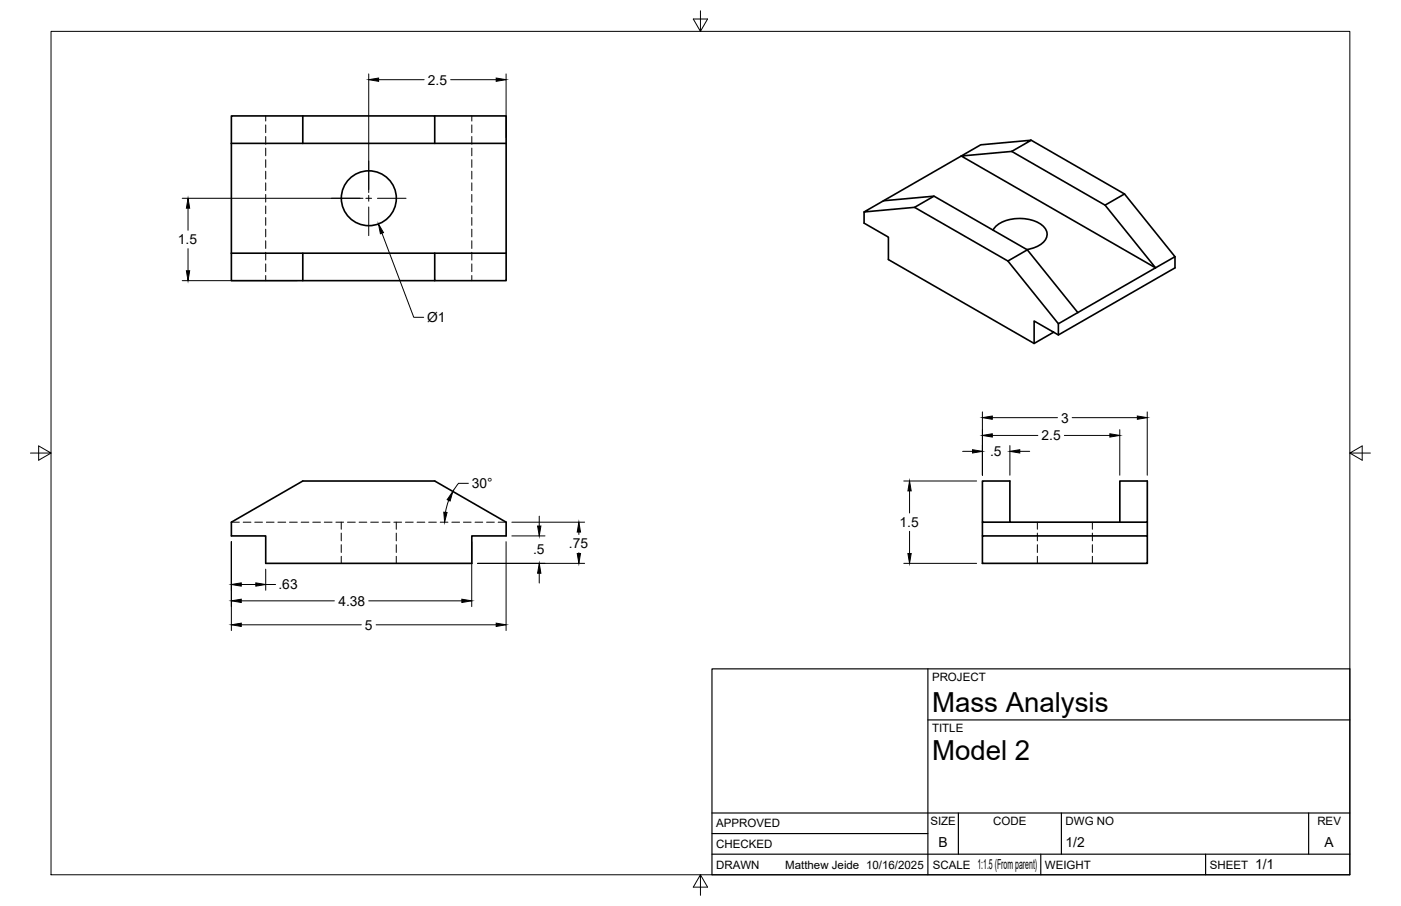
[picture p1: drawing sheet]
<svg xmlns="http://www.w3.org/2000/svg" width="432mm" height="279mm" viewBox="0 0 432 279" stroke-linecap="round" stroke-linejoin="round" font-family="sans-serif">
<!-- layer: Hidden -->
<g fill="none" stroke="#000" stroke-width=".31">
<path d="M81.9 35.8v1.5M81.9 38.5v2.4M145.4 35.8v1.5M145.4 38.5v2.4M81.9 42.1v2.4M81.9 45.7v2.3M81.9 49.3v2.3M81.9 52.8v2.4M81.9 56.4v2.4M81.9 60v2.3M145.4 42.1v2.4M145.4 45.7v2.3"/>
<path d="M145.4 49.3v2.3M145.4 52.8v2.4M145.4 56.4v2.4M145.4 60v2.3M81.9 63.5v2.4M81.9 67.1v2.4M81.9 70.7v2.3M81.9 74.3v2.3M81.9 77.8v2.4M145.4 63.5v2.4M145.4 67.1v2.4M145.4 70.7v2.3"/>
<path d="M145.4 74.3v2.3M145.4 77.8v2.4M81.9 81.4v2.4M81.9 85v1.6M145.4 81.4v2.4M145.4 85v1.6M71.3 161h2.5M75 161h2.3M78.5 161h2.4M82.1 161h2.4M85.7 161h2.4M89.2 161h2.4"/>
<path d="M92.8 161h2.4M96.4 161h2.4M99.9 161h2.4M103.5 161h2.4M105.2 161v2.2M105.2 164.4v2.4M105.2 168v2.4M105.2 171.6v2.1M107.1 161h2.4M110.7 161h2.4M114.3 161h2.3M117.8 161h2.4"/>
<path d="M121.4 161h2.4M122.1 161v2.2M122.1 164.4v2.4M122.1 168v2.4M122.1 171.6v2.1M125 161h2.4M128.5 161h2.4M132.1 161h2.4M135.7 161h2.4M139.3 161h2.3M142.8 161h2.4M146.4 161h2.4"/>
<path d="M150 161h2.4M153.5 161h2.5M319.7 161v2.2M319.7 164.4v2.4M319.7 168v2.4M319.7 171.6v2.1M336.7 161v2.2M336.7 164.4v2.4M336.7 168v2.4M336.7 171.6v2.1"/>
</g>
<!-- layer: Visible -->
<g fill="none" stroke="#000" stroke-width=".51">
<path d="M93.3 35.8h40.7v8.4M134 35.8h22v8.4M71.3 44.2v-8.4h22v8.4M71.3 44.2v33.9M71.3 44.2h22M93.3 44.2h62.7M156 44.2v33.9M311.8 46.7l-15.5 1.4 59.9 34.5-24 13.8M311.8 46.7l28.8 16.6 15.6 19.3 5.9-3.4-15.5-19.4M311.8 46.7l6-3.5-15.5 1.5-30 17.2M317.8 43.2l28.8 16.6-6 3.5M71.3 78.1h84.7"/>
<path d="M71.3 78.1v8.5h22v-8.5M134 78.1v8.5h22v-8.5M266.3 65.4v3.4l7.5 4.3v7l44.9 25.8M272.3 61.9l15.6-1.4 28.7 16.5 15.6 19.4M281.9 63.9l28.7 16.6M287.9 60.5l-6 3.4-15.6 1.5 6-3.5M306.1 71a9.5 9.5 0 0 1 8.9-3.6 8.7 8.7 0 0 1 7.5 3.7 4 4 0 0 1-2.8 4.9l-3.2 1M316.6 77l-6 3.5 15.6 19.3 6-3.4M362.1 79.2v3.4l-35.9 20.7-7.5-4.3v6.9l6-3.5M93.3 86.6h40.7M326.2 99.8v3.5M71.3 161l22-12.7h40.7l22 12.7v4.3h-10.6v8.4h-63.5v-8.4h-10.6z"/>
<path d="M302.8 165.3h50.8v8.4h-50.8zM302.8 161v4.3M311.3 161h-8.5v-12.7h8.5v12.7h33.8v-12.7h8.5v12.7h-8.5M353.6 161v4.3"/>
<circle cx="113.7" cy="61.1" r="8.5"/>
</g>
<!-- layer: Border -->
<path d="M15.7 9.7h400.3v260.1h-400.3zM215.9 3.3v6.4l-2.2-3.8h4.4l-2.2 3.8M9.4 139.7h6.3l-3.8-2.2v4.4l3.8-2.2M416 139.7l3.8 2.2v-4.4l-3.8 2.2h6.4M215.9 269.8l2.2 3.8h-4.4l2.2-3.8v6.3" fill="none" stroke="#000" stroke-width=".31"/>
<!-- layer: Titleblock -->
<path d="M219.4 206.3h196.6v63.5h-196.6zM286 206.3v63.5M286 222h130M219.4 257.1h66.6M219.4 250.7h196.6M295.4 250.7v12.7M327.1 250.7v12.7M403.3 250.7v12.7M219.4 263.4h196.6M320.8 263.4v6.4M371.6 263.4v6.4" fill="none" stroke="#000" stroke-width=".36"/>
<!-- layer: Smart Centers -->
<path d="M113.6 49.6v8.9M102.1 61.2h8.9M112.8 61.2h1.7M113.6 60.3v1.7M113.6 63.8v8.9M116.3 61.2h8.9" fill="none" stroke="#000" stroke-width=".31"/>
<!-- layer: FD_Dimensions -->
<g fill="none" stroke="#000" stroke-width=".31">
<path d="M113.6 22.8v36.6M116.7 24.6h14M138.9 24.6h14M156 22.8v19.6M56.2 61.2h55.7M58 64.2v6.8M58 76.7v6.8M117.7 71.9l9.8 26h3.1M56.2 86.6h35.3M296.7 139.2h3M302.8 127v19.6M305.8 128.8h20.1"/>
<path d="M305.8 134.3h14.1M311.3 137.4v9.2M314.3 139.2h3.1M328 134.3h14.1M330.5 128.8h20M345.1 132.5v14.1M353.6 127v19.6M138.3 154.3l-1 3.7M144.4 149.1h-3.1l-1.7 2.5M166.2 159.2v3M278.6 148.3h22.4M280.3 151.4v6.8"/>
<path d="M71.3 167v27.5M81.9 175.5v6.5M145.4 167v20.1M147.2 173.7h33M156 167v27.5M157.8 161h22.4M157.8 165.3h10.2M166.2 176.8v3M178.4 164.1v.7M178.4 170.5v.2M278.6 173.7h22.4M280.3 163.9v6.8"/>
<path d="M74.4 192.7h37M74.4 180.3h4.4M74.4 185.3h28.7M81.9 180.3h3M113.6 185.3h28.7M115.9 192.7h37"/>
</g>
<g fill="#000" stroke="#000" stroke-width=".31">
<path d="M113.6 24.6l3.1-.5v1zM152.9 24.1l3.1 .5-3.1 .5zM58 61.2l.5 3h-1.1zM116.6 69.1l1.6 2.6-1 .4zM57.4 83.5h1.1l-.5 3.1zM299.7 138.7l3.1 .5-3.1 .5zM302.8 128.8l3-.5v1zM302.8 134.3l3-.5v1zM311.3 139.2l3-.5v1zM342.1 133.8l3 .5-3 .5zM350.5 128.3l3.1 .5-3.1 .5zM136.8 157.9l1 .1-.8 3z"/>
<path d="M139.6 151.6l-.9 2.9-.9-.4zM280.3 148.3l.5 3.1h-1zM71.3 180.3l3.1-.6v1.1zM78.8 179.7l3.1 .6-3.1 .5zM166.2 173.7l.5 3.1h-1zM165.7 162.2h1l-.5 3.1zM178.4 161l.5 3.1h-1zM177.9 170.7h1l-.5 3zM279.8 170.7h1l-.5 3zM71.3 192.7l3.1-.5v1zM71.3 185.3l3.1-.5v1zM142.3 184.8l3.1 .5-3.1 .5z"/>
<path d="M152.9 192.2l3.1 .5-3.1 .5z"/>
</g>
<g font-size="8.5">
<text x="287.3" y="219.5">Mass Analysis</text>
<text x="287.3" y="234.5">Model 2</text>
</g>
<g font-size="4.3">
<text x="131.9" y="26.1">2.5</text>
<text x="54.8" y="75.4">1.5</text>
<text x="131.7" y="99.3">Ø1</text>
<text x="327" y="130.3">3</text>
<text x="321" y="135.8">2.5</text>
<text x="305.1" y="140.7">.5</text>
<text x="145.4" y="150.5">30°</text>
<text x="277.2" y="162.5">1.5</text>
<text x="164.3" y="171">.5</text>
<text x="175.3" y="169.1">.75</text>
<text x="85.8" y="181.7">.63</text>
<text x="104.3" y="186.8">4.38</text>
<text x="112.5" y="194.2">5</text>
<text x="289.3" y="261.2">B</text>
<text x="328.4" y="261.2">1/2</text>
<text x="408.2" y="261.2">A</text>
<text x="301.2" y="268.1">1:1.5 (From parent)</text>
<text x="386.8" y="268.1">1/1</text>
</g>
<g font-size="3.5">
<text x="287.3" y="210.1">PROJECT</text>
<text x="287.3" y="225.8">TITLE</text>
<text x="220.7" y="255.2">APPROVED</text>
<text x="286.7" y="254.5">SIZE</text>
<text x="306.1" y="254.5">CODE</text>
<text x="328.4" y="254.5">DWG NO</text>
<text x="406" y="254.5">REV</text>
<text x="220.7" y="261.5">CHECKED</text>
<text x="220.7" y="267.9">DRAWN</text>
<text x="242" y="267.9">Matthew Jeide 10/16/2025</text>
<text x="287.5" y="267.9">SCALE</text>
<text x="322.1" y="267.9">WEIGHT</text>
<text x="372.9" y="267.9">SHEET</text>
</g>
</svg>
